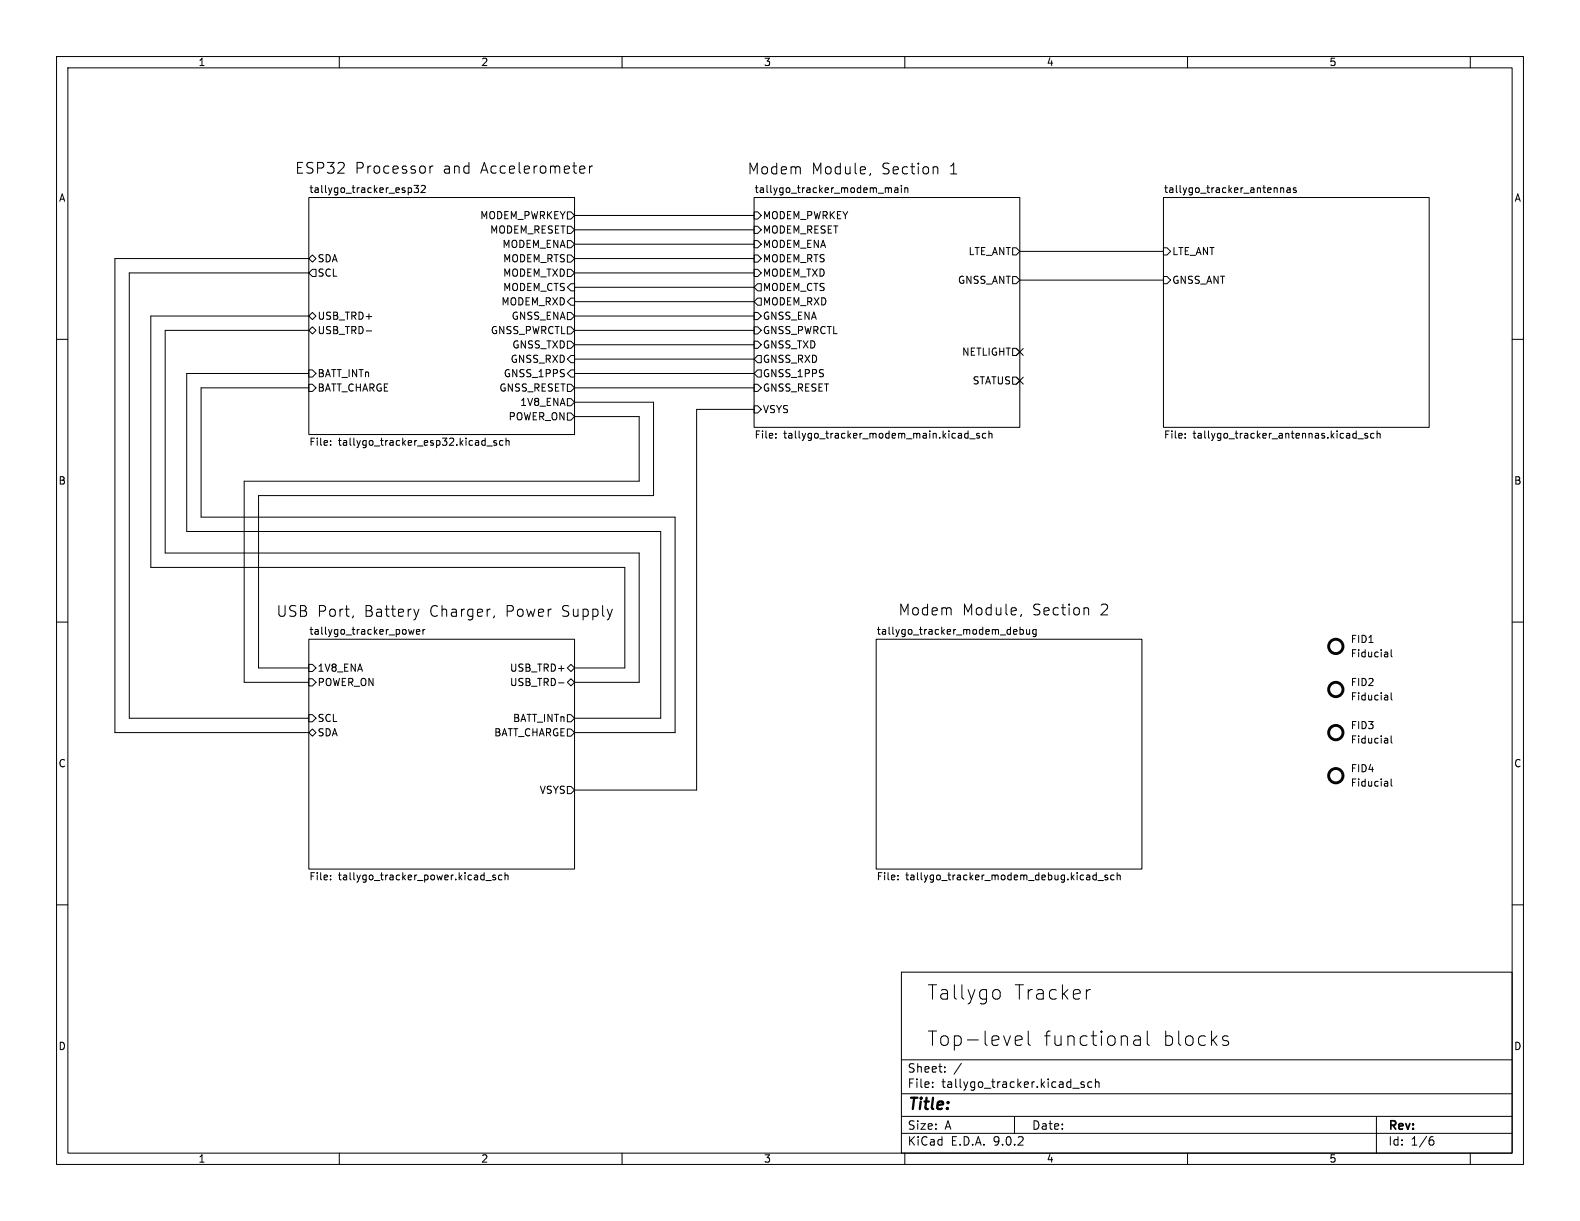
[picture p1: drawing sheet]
<svg xmlns="http://www.w3.org/2000/svg" width="279mm" height="216mm" viewBox="0 0 279 216" stroke-linecap="round" stroke-linejoin="round" font-family="sans-serif">
<g fill="none" stroke="#000" stroke-width=".18">
<path d="M10 10h259.4v195.9h-259.4zM12 12h255.4v191.9h-255.4zM60 10v2M110 10v2M160 10v2M210 10v2M260 10v2M54.6 34.9h47v41.9h-47zM72.3 33.2l.4 .1 .1 .1-.1 .5-.4 .1M73.2 32.8h.8l-.4 .5 .3 .1v.5l-.1 .1-.6-.1M74.5 32.9l.5-.1 .2 .3-.8 .9h.8M76 29.4v1.2"/>
<path d="M76.6 29.4h-.4l-.2 .3M100.3 37.5h.7l.6 .6-.6 .6h-.7zM101.6 38.1h31.7M102.8 29.4h.5l.1 .4-.9 .2M103.3 30.5l-.5 .1M104.2 29.4v1.2M104.8 29.4h-.4l-.2 .3M133.3 34.9h47v40.7h-47zM133.3 37.5h.7l.6 .6-.6 .6h-.7zM154 30.7l-.2 .3M157 33.3l.1 .1M157.1 33.4l.2-.2 .3 .1v.7"/>
<path d="M157.1 33.4v.6M158.2 33.3h.5l.1 .7M158.8 33.5l-.4 .1-.2 .1 .2 .3h.4M159.4 32.8v.1M159.4 33.2v.8M160 33.2v.8M160 33.3l.2-.1 .3 .1v.7M165.3 29.5h.3l.2 .3v1M205.7 34.9h47v40.7h-47zM226.5 33.3l.1-.1 .3 .1 .1 .7M226.5 33.2v.8M227.6 33.3h.5l.1 .7"/>
<path d="M228.2 33.5l-.5 .1-.1 .1 .1 .3h.5M229.2 33.3l-.3-.1-.2 .2 .1 .2 .4 .1v.3h-.5M54.6 45.7l.6-.6 .7 .6-.7 .7zM54.6 55.9l.6-.7 .7 .7-.7 .6zM54.6 58.4h-25.4v39.4h83.8v22.9h-11.4M54.6 55.9h-27.9v44.4h83.8v17.8h-8.9M54.6 48.3h-31.7v78.7h31.7M54.6 45.7h-34.3v83.8h34.3M55.2 47.6h.7v1.3h-.7l-.6-.6zM55.2 57.8l.7 .6-.7 .7-.6-.7zM64.8 58.5h.9M100.3 45.1h.7l.6 .6-.6 .7h-.7z"/>
<path d="M100.3 47.6h.7l.6 .7-.6 .6h-.7zM100.3 57.8h.7l.6 .6-.6 .7h-.7zM100.3 40h.7l.6 .6-.6 .7h-.7zM100.3 42.5h.7l.6 .7-.6 .6h-.7zM100.3 53.3l.7-.6h.6v1.3h-.6zM100.3 55.2h.7l.6 .7-.6 .6h-.7zM101 50.2h.6v1.2h-.6l-.7-.6zM101.6 58.4h31.7M101.6 48.3h31.7M101.6 55.9h31.7M101.6 45.7h31.7M101.6 40.6h31.7"/>
<path d="M101.6 43.2h31.7M101.6 53.3h31.7M101.6 50.8h31.7M133.3 45.1h.7l.6 .6-.6 .7h-.7zM133.3 42.5h.7l.6 .7-.6 .6h-.7zM133.3 57.8h.7l.6 .6-.6 .7h-.7zM133.3 47.6h.7l.6 .7-.6 .6h-.7zM133.3 40h.7l.6 .6-.6 .7h-.7zM133.3 55.2h.7l.6 .7-.6 .6h-.7zM134 50.2h.6v1.2h-.6l-.7-.6zM134 52.7h.6v1.3h-.6l-.7-.7zM179.1 43.8h.6l.6 .7-.6 .6h-.6z"/>
<path d="M179.1 48.9h.6l.6 .6-.6 .7h-.6zM180.3 44.5h25.4M180.3 49.5h25.4M205.7 43.8h.7l.6 .7-.6 .6h-.7zM205.7 48.9h.7l.6 .6-.6 .7h-.7zM10 60h2M54.6 65.4h.6l.7 .6-.7 .7h-.6zM54.6 67.9h.6l.7 .7-.7 .6h-.6zM54.6 68.6h-19v22.8h83.8v38.1h-17.8M54.6 66h-21.6v28h83.8v33h-15.2M58.5 78.6v.1M58.5 78v.1"/>
<path d="M86.1 78.9h1M87.8 78l-.3-.1-.2 .2 .1 .2 .4 .1v.3h-.5M88.9 78l-.3-.1-.3 .2 .2 .6h.4M89.5 78l.2-.1 .3 .1v.7M89.5 77.5v1.2M100.3 60.3h.7l.6 .7-.6 .6h-.7zM100.3 66l.7-.6h.6v1.3h-.6zM100.3 67.9h.7l.6 .7-.6 .6h-.7zM100.3 70.5h.7l.6 .6-.6 .7h-.7zM100.3 73h.7l.6 .7-.6 .6h-.7zM101 62.9h.6v1.2h-.6l-.7-.6zM101.6 73.7h11.4v11.4h-69.8v35.6h11.4"/>
<path d="M101.6 71.1h14v16.5h-69.9v30.5h8.9M101.6 68.6h31.7M101.6 66h31.7M101.6 63.5h31.7M101.6 61h31.7M133.3 71.8h.7l.6 .6-.6 .6h-.7zM133.3 60.3h.7l.6 .7-.6 .6h-.7zM133.3 67.9h.7l.6 .7-.6 .6h-.7zM133.3 72.4h-10.1v67.3h-21.6M134 65.4h.6v1.3h-.6l-.7-.7zM134 62.9h.6v1.2h-.6l-.7-.6zM137.2 77.4v.1"/>
<path d="M137.2 76.7v.1M170.6 77.2l.2 .3 .4-.1M171.2 76.7l-.4-.1-.2 .3M171.2 76.2v1.3M171.5 77.6h1M173.2 76.7l-.3-.1-.2 .2 .1 .2 .4 .1v.3h-.5M174.3 76.7l-.3-.1-.3 .3 .1 .5h.5M174.9 76.7l.2-.1 .3 .1v.8M174.9 76.2v1.3M179.1 61.6h.6l.6 .6-.6 .7h-.6zM179.1 66.7h.6l.6 .6-.6 .6h-.6zM179.7 61.6l1.2 1.2"/>
<path d="M179.7 66.7l1.2 1.2M180.9 61.6l-1.2 1.2M180.9 66.7l-1.2 1.2M209.6 77.4v.1M209.6 76.7v.1M239.5 76.6l.3 .1M239.8 76.2v1.3M239.8 77.4l-.3 .1M240.1 77.6h1M241.8 76.7l-.3-.1-.2 .2 .1 .2 .4 .1v.3h-.5M243 76.7l-.4-.1-.2 .3 .1 .5h.5M243.5 76.7l.2-.1 .3 .1 .1 .8"/>
<path d="M243.5 76.2v1.3M267.4 60h2M10 110h2M54.6 113h47v40.7h-47zM54.6 117.5h.6l.7 .6-.7 .6h-.6zM62.5 108.9l-.2 .4M73.2 111.3l-.2 .9-.3-.6-.2 .6M73.6 111.7l.6-.1v-.2l-.4-.1-.2 .2 .1 .6h.5M74.1 107.7l-.5 1.3M74.8 111.3v.9M75.2 111.3l-.4 .3M87.4 108.9l-.2 .4"/>
<path d="M100.3 118.1l.7-.6 .6 .6-.6 .6zM154.9 113h47v40.7h-47zM179.7 111.3l.1 .3-.6 .1M179.8 112.1l-.1 .1M180.4 111.4l.3-.1 .3 .3-.1 .5h-.5M180.4 110.9v1.3M180.6 108.6l-.2 .4M181.5 111.3l.1 .8 .3 .1 .2-.2M182.1 111.3v.9M183.2 111.4l-.3-.1-.3 .3 .1 .5h.5M183.2 111.3v1l-.2 .3-.3-.1M192 107.5h.2l.3 .2v1"/>
<path d="M245.3 115.4l.1 .7M245.4 116.1h-.1M245.4 115.6l-.1 .1M246 114.9v1.1l.2 .1M267.4 110h2M54.6 126.4h.6l.7 .6-.7 .6h-.6zM54.6 129.5l.6-.6 .7 .6-.7 .7zM54.6 120h.6l.7 .7-.7 .6h-.6zM98.8 120.7h.9M100.3 128.9h.7l.6 .6-.6 .7h-.7zM100.3 139.1h.7l.6 .6-.6 .6h-.7zM100.3 126.4h.7l.6 .6-.6 .6h-.7z"/>
<path d="M100.3 120.7l.7-.7 .6 .7-.6 .6zM245.3 123l.1 .8M245.3 130.6l.1 .8M245.3 138.2l.1 .8M245.4 123.7l-.1 .1M245.4 123.2l-.1 .1M245.4 131.3l-.1 .1M245.4 130.8l-.1 .1M245.4 138.9l-.1 .1M245.4 138.5h-.1M246 122.5v1.1l.2 .2M246 130.1v1.1l.2 .2"/>
<path d="M246 137.7v1.1l.2 .2M58.5 154.8v.1M58.5 155.5v.1M85.9 155.7h1M87.6 154.8l-.3-.1-.2 .2 .1 .2 .4 .1v.3h-.5M88.8 154.8l-.4-.1-.2 .3 .1 .5h.5M89.3 154.9l.2-.2 .3 .1v.8M89.3 154.3v1.3M158.8 154.8v.1M158.8 155.5v.1M193.3 155.3l.2 .3 .4-.1M193.9 154.8l-.4-.1-.2 .3"/>
<path d="M193.9 154.3v1.3M194.2 155.7h.9M195.9 154.8l-.3-.1-.2 .2v.2l.5 .1v.3h-.5M197 154.8l-.4-.1-.2 .3 .1 .5h.5M197.6 154.9l.1-.2 .3 .1 .1 .8M197.6 154.3v1.3M10 160h2M159.4 171.9h108v32h-108zM176 175a.69 .69 0 0 1 .9 .5v.7a.69 .69 0 0 1-.9 .5M192.8 175l-.4 .1M267.4 160h2M159.4 197.4h108"/>
<path d="M159.4 193.4h108M159.4 187.4h108M164.9 192.1v.2M164.9 191.4v.1M167.1 189.4v.2M167.1 188.7v.1M170 188l-1.3 1.9M179.4 197.4v3M179.5 184l1.2-.2-.1-.5-.7-.1-.4 .3v1l.2 .2 .2 .2 .7-.2M181.8 182.3v2.2l.4 .4M189.7 192.4h1.2M191.7 191.4l-.3-.1-.3 .2 .1 .2 .5 .2v.3h-.6"/>
<path d="M193.1 191.4l-.5-.1-.2 .3v.4l.1 .2h.6M193.7 191.4l.2-.1 .4 .1 .1 .9M193.7 190.8v1.5M200.5 184.5l.3 .4 .9-.2M200.6 183.3l.2-.1 .7 .1 .2 .2v1.4M201.7 183.8l-.9 .1-.3 .3M202.9 182.3v2.2l.3 .4M216.3 183.9l.6 .1 .4 .4-.2 .3-.7 .2M216.3 183.3l.2-.1 .6 .1M243.4 197.4v6.5M60 203.9v2M110 203.9v2"/>
<path d="M159.4 200.4h108M160 203.9v2M210 203.9v2M253 201.6h.4l.2 .2-.1 .5-.5 .2M253.4 201l-.4 .1M260 203.9v2"/>
</g>
<g fill="none" stroke="#000" stroke-width=".51">
<circle cx="236.2" cy="114.3" r="1.27"/>
<circle cx="236.2" cy="121.9" r="1.27"/>
<circle cx="236.2" cy="129.5" r="1.27"/>
<circle cx="236.2" cy="137.2" r="1.27"/>
</g>
<g font-size="3.5">
<text x="163.8" y="177">Tallygo</text>
<text x="179.1" y="177">Tracker</text>
<text x="163.8" y="185.2">Top-level</text>
<text x="184.3" y="185.2">functional</text>
<text x="205.3" y="185.2">blocks</text>
</g>
<text font-size="2.8" x="160.4" y="196.8">Title:</text>
<g font-size="2.7">
<text x="52.1" y="30.9">ESP32</text>
<text x="62.7" y="30.9">Processor</text>
<text x="78.3" y="30.9">and</text>
<text x="85" y="30.9">Accelerometer</text>
<text x="132.1" y="31">Modem</text>
<text x="143.4" y="31">Module,</text>
<text x="155.8" y="31">Section</text>
<text x="167.9" y="31">1</text>
<text x="48.8" y="109.2">USB Port,</text>
<text x="64.3" y="109.2">Battery</text>
<text x="75.9" y="109.2">Charger,</text>
<text x="89.4" y="109.2">Power</text>
<text x="99.4" y="109.2">Supply</text>
<text x="158.7" y="109">Modem</text>
<text x="170.1" y="109">Module,</text>
<text x="182.5" y="109">Section</text>
<text x="194.5" y="109">2</text>
</g>
<g font-size="2.1">
<text x="160.4" y="189.9">Sheet:</text>
<text x="160.4" y="192.6">File:</text>
<text x="166.5" y="192.6">tallygo_tracker.kicad_sch</text>
<text x="160.4" y="202.8">KiCad</text>
<text x="160.4" y="200">Size:</text>
<text x="167.1" y="200">A</text>
<text x="168.1" y="202.8">E.D.A.</text>
<text x="175.7" y="202.8">9.0.2</text>
<text x="182.4" y="200">Date:</text>
<text x="245.4" y="200.2">Rev:</text>
<text x="245.4" y="202.8">Id:</text>
<text x="249.5" y="202.8">1/6</text>
</g>
<g font-size="1.8">
<text x="35" y="11.9">1</text>
<text x="85" y="11.9">2</text>
<text x="135" y="11.9">3</text>
<text x="185" y="11.9">4</text>
<text x="235" y="11.9">5</text>
<text x="10.3" y="35.9">A</text>
<text x="54.6" y="34.2">tallygo_tracker_esp32</text>
<text x="133.3" y="34.2">tallygo_tracker_modem_main</text>
<text x="205.7" y="34.2">tallygo_tracker_antennas</text>
<text x="267.7" y="35.9">A</text>
<text x="84.8" y="39">MODEM_PWRKEY</text>
<text x="86.6" y="41.5">MODEM_RESET</text>
<text x="134.8" y="39">MODEM_PWRKEY</text>
<text x="134.8" y="41.5">MODEM_RESET</text>
<text x="56.1" y="46.6">SDA</text>
<text x="88.7" y="44">MODEM_ENA</text>
<text x="88.9" y="46.6">MODEM_RTS</text>
<text x="134.8" y="46.6">MODEM_RTS</text>
<text x="134.8" y="44">MODEM_ENA</text>
<text x="171.2" y="45.3">LTE_ANT</text>
<text x="207.2" y="45.3">LTE_ANT</text>
<text x="56.1" y="49.1">SCL</text>
<text x="88.9" y="49.1">MODEM_TXD</text>
<text x="88.9" y="51.7">MODEM_CTS</text>
<text x="134.8" y="51.7">MODEM_CTS</text>
<text x="134.8" y="49.1">MODEM_TXD</text>
<text x="169.3" y="50.4">GNSS_ANT</text>
<text x="207.2" y="50.4">GNSS_ANT</text>
<text x="56.1" y="56.7">USB_TRD+</text>
<text x="56.1" y="59.3">USB_TRD-</text>
<text x="86.7" y="59.3">GNSS_PWRCTL</text>
<text x="88.6" y="54.2">MODEM_RXD</text>
<text x="90.4" y="56.7">GNSS_ENA</text>
<text x="134.8" y="59.3">GNSS_PWRCTL</text>
<text x="134.8" y="54.2">MODEM_RXD</text>
<text x="134.8" y="56.7">GNSS_ENA</text>
<text x="90.2" y="64.4">GNSS_RXD</text>
<text x="90.5" y="61.8">GNSS_TXD</text>
<text x="134.8" y="61.8">GNSS_TXD</text>
<text x="134.8" y="64.4">GNSS_RXD</text>
<text x="170" y="63.1">NETLIGHT</text>
<text x="56.1" y="66.9">BATT_INTn</text>
<text x="56.1" y="69.4">BATT_CHARGE</text>
<text x="88.2" y="69.4">GNSS_RESET</text>
<text x="89" y="66.9">GNSS_1PPS</text>
<text x="91.9" y="72">1V8_ENA</text>
<text x="134.8" y="66.9">GNSS_1PPS</text>
<text x="134.8" y="69.4">GNSS_RESET</text>
<text x="171.9" y="68.2">STATUS</text>
<text x="89.8" y="74.5">POWER_ON</text>
<text x="133.3" y="77.9">File:</text>
<text x="134.8" y="73.3">VSYS</text>
<text x="138.6" y="77.9">tallygo_tracker_modem_main.kicad_sch</text>
<text x="205.7" y="77.9">File:</text>
<text x="211" y="77.9">tallygo_tracker_antennas.kicad_sch</text>
<text x="54.6" y="79.1">File:</text>
<text x="59.8" y="79.1">tallygo_tracker_esp32.kicad_sch</text>
<text x="10.3" y="85.9">B</text>
<text x="267.7" y="85.9">B</text>
<text x="54.6" y="112.3">tallygo_tracker_power</text>
<text x="154.9" y="112.3">tallygo_tracker_modem_debug</text>
<text x="238.8" y="113.9">FID1</text>
<text x="56.1" y="119">1V8_ENA</text>
<text x="90.1" y="119">USB_TRD+</text>
<text x="238.8" y="116.4">Fiducial</text>
<text x="56.1" y="121.5">POWER_ON</text>
<text x="90.1" y="121.5">USB_TRD-</text>
<text x="238.8" y="121.5">FID2</text>
<text x="238.8" y="124.1">Fiducial</text>
<text x="56.1" y="127.9">SCL</text>
<text x="56.1" y="130.4">SDA</text>
<text x="87.3" y="130.4">BATT_CHARGE</text>
<text x="90.6" y="127.9">BATT_INTn</text>
<text x="238.8" y="129.1">FID3</text>
<text x="238.8" y="131.7">Fiducial</text>
<text x="10.3" y="135.9">C</text>
<text x="238.8" y="136.8">FID4</text>
<text x="267.7" y="135.9">C</text>
<text x="95.3" y="140.6">VSYS</text>
<text x="238.8" y="139.3">Fiducial</text>
<text x="54.6" y="156">File:</text>
<text x="59.8" y="156">tallygo_tracker_power.kicad_sch</text>
<text x="154.9" y="156">File:</text>
<text x="160.2" y="156">tallygo_tracker_modem_debug.kicad_sch</text>
<text x="10.3" y="185.9">D</text>
<text x="267.7" y="185.9">D</text>
<text x="35" y="205.8">1</text>
<text x="85" y="205.8">2</text>
<text x="135" y="205.8">3</text>
<text x="185" y="205.8">4</text>
<text x="235" y="205.8">5</text>
</g>
</svg>
